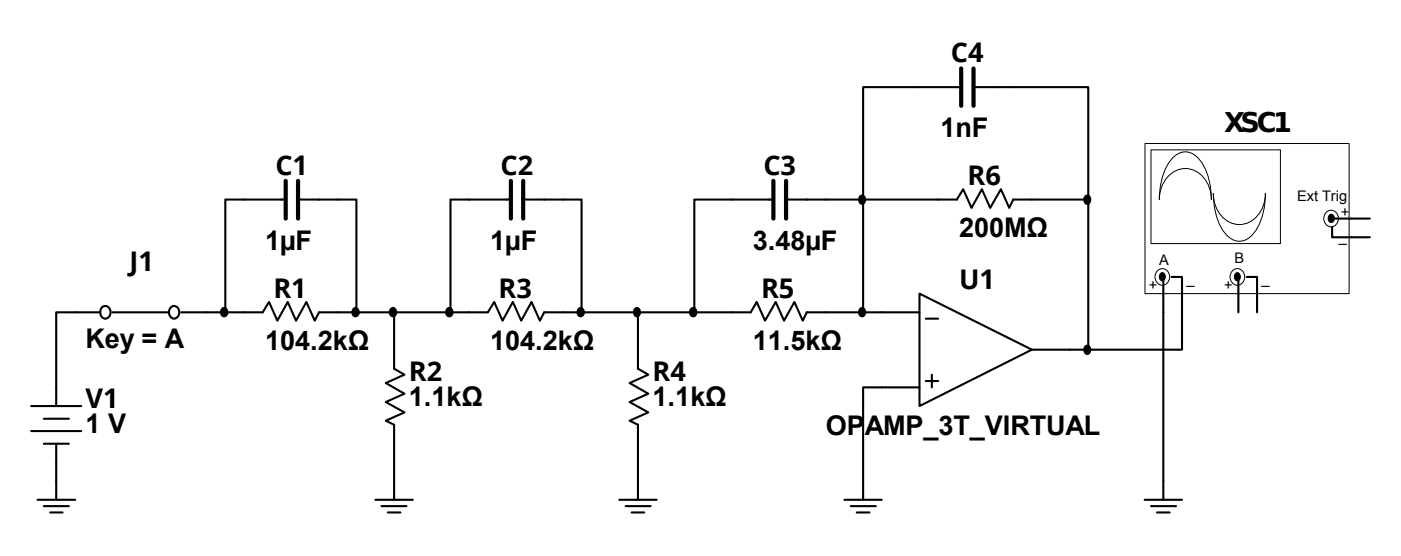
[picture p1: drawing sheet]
<svg xmlns="http://www.w3.org/2000/svg" width="178mm" height="71mm" viewBox="0 0 178 71" stroke-linecap="round" stroke-linejoin="round" font-family="sans-serif">
<g fill="none" stroke="#000" stroke-width=".26">
<path d="M122 11.1h-12.5v28.5M123.5 11.1h5.1M12.7 39.6h-5.6v11.9M12.9 39.1a.66 .66 0 0 1 .8-.2 .66 .66 0 0 1 .3 .7 .67 .67 0 0 1-.6 .8 .67 .67 0 0 1-.7-.8zM14.3 39.6h7.1M21.6 39.1a.65 .65 0 0 1 .8-.2 .65 .65 0 0 1 .4 .7 .67 .67 0 0 1-.7 .8 .67 .67 0 0 1-.7-.8zM23 39.6h10.3l.8-1.3 1.1 2.4 1.3-2.4 1.1 2.4 1.3-2.4 1 2.4 .6-1.1h21.4l.8-1.3 1.1 2.4 1.3-2.4 1 2.4 1.4-2.4 1 2.4 .6-1.1h26.2l.7-1.3 1.1 2.4 1.3-2.4 1.1 2.4 1.3-2.4 1.1 2.4 .5-1.1h14.3M28.2 39.2a.48 .48 0 0 1 .7 .4 .48 .48 0 0 1-.7 .5 .65 .65 0 0 1 0-.9zM36.3 25.3h-7.7v14.3M37.8 25.3h7.4v14.3M44.9 39.2a.48 .48 0 0 1 .6 .4 .48 .48 0 0 1-.6 .5 .65 .65 0 0 1 0-.9zM49.7 39.2l.2-.1a.56 .56 0 0 1 .4 .5 .56 .56 0 0 1-.4 .5 .54 .54 0 0 1-.5-.4 .54 .54 0 0 1 .3-.5z"/>
<path d="M50 39.6v7.2l1.3 .7-2.3 1.1 2.3 1.4-2.3 1 2.3 1.3-2.3 1.1 1 .5v9.5M56.8 39.2a.48 .48 0 0 1 .6 .4 .48 .48 0 0 1-.6 .5 .65 .65 0 0 1 0-.9zM64.8 25.3h-7.6v14.3M66.4 25.3h7.4v14.3M73.5 39.2a.48 .48 0 0 1 .6 .4 .48 .48 0 0 1-.6 .5 .65 .65 0 0 1 0-.9zM80.6 39.2l.2-.1a.56 .56 0 0 1 .4 .5 .56 .56 0 0 1-.4 .5 .56 .56 0 0 1-.4-.4 .56 .56 0 0 1 .2-.5zM81 39.6v7.2l1.3 .7-2.4 1.1 2.4 1.4-2.4 1 2.4 1.3-2.4 1.1 1.1 .5v9.5M87.8 39.2l.2-.1a.56 .56 0 0 1 .4 .5 .56 .56 0 0 1-.4 .5 .54 .54 0 0 1-.5-.4 .54 .54 0 0 1 .3-.5zM98.1 25.3h-10v14.3M99.8 25.3h21.6l.8-1.3 1.1 2.4 1.3-2.4 1.1 2.4 1.3-2.4 1.1 2.4 .5-1.1h2.4M109.2 24.9l.2-.1a.56 .56 0 0 1 .4 .5 .56 .56 0 0 1-.4 .6 .58 .58 0 0 1-.2-1zM109.2 39.2l.2-.1a.56 .56 0 0 1 .4 .5 .56 .56 0 0 1-.4 .5 .56 .56 0 0 1-.4-.4 .56 .56 0 0 1 .2-.5z"/>
<path d="M116.7 37.3l14.3 7.1-14.3 7.1zM4 51.5h6.3M4 54.7h6.3M5.6 53.1h3.1M5.6 56.3h3.1M7.1 56.3v7.1M116.7 49.2h-7.2v14.2M117.5 40.4h1.6M117.5 48.4h1.6M118.3 47.5v1.7M131 44.4h4.7M4.8 63.4h4.7"/>
<path d="M5.6 64.2h3.1M6.4 65h1.5M47.6 63.4h4.8M48.4 64.2h3.2M49.2 65h1.6M78.6 63.4h4.7M79.4 64.2h3.2M80.2 65h1.6M107.2 63.4h4.7M108 64.2h3.1M108.7 65h1.6M145.3 63.4h4.7"/>
<path d="M146.1 64.2h3.1M146.8 65h1.6M147.6 61.1v2.3"/>
</g>
<path d="M122 8.7v4.7M123.5 8.7v4.7M36.3 23v4.7M37.8 23v4.7M64.8 23v4.7M66.4 23v4.7M98.1 23v4.7M99.8 23v4.7" fill="none" stroke="#000" stroke-width=".53"/>
<g fill="#000">
<path d="M28.2 39.2a.48 .48 0 0 1 .7 .4 .48 .48 0 0 1-.7 .5 .65 .65 0 0 1 0-.9z" fill-rule="evenodd"/>
<path d="M44.9 39.2a.48 .48 0 0 1 .6 .4 .48 .48 0 0 1-.6 .5 .65 .65 0 0 1 0-.9z" fill-rule="evenodd"/>
<path d="M49.7 39.2l.2-.1a.56 .56 0 0 1 .4 .5 .56 .56 0 0 1-.4 .5 .54 .54 0 0 1-.5-.4 .54 .54 0 0 1 .3-.5z" fill-rule="evenodd"/>
<path d="M56.8 39.2a.48 .48 0 0 1 .6 .4 .48 .48 0 0 1-.6 .5 .65 .65 0 0 1 0-.9z" fill-rule="evenodd"/>
<path d="M73.5 39.2a.48 .48 0 0 1 .6 .4 .48 .48 0 0 1-.6 .5 .65 .65 0 0 1 0-.9z" fill-rule="evenodd"/>
<path d="M80.6 39.2l.2-.1a.56 .56 0 0 1 .4 .5 .56 .56 0 0 1-.4 .5 .56 .56 0 0 1-.4-.4 .56 .56 0 0 1 .2-.5z" fill-rule="evenodd"/>
<path d="M87.8 39.2l.2-.1a.56 .56 0 0 1 .4 .5 .56 .56 0 0 1-.4 .5 .54 .54 0 0 1-.5-.4 .54 .54 0 0 1 .3-.5z" fill-rule="evenodd"/>
<path d="M109.2 24.9l.2-.1a.56 .56 0 0 1 .4 .5 .56 .56 0 0 1-.4 .6 .58 .58 0 0 1-.2-1z" fill-rule="evenodd"/>
<path d="M109.2 39.2l.2-.1a.56 .56 0 0 1 .4 .5 .56 .56 0 0 1-.4 .5 .56 .56 0 0 1-.4-.4 .56 .56 0 0 1 .2-.5z" fill-rule="evenodd"/>
</g>
<path d="M145.4 18.3h25.8v19h-25.8z" fill="#fff"/>
<path d="M145.3 18.2h25.9v19.1h-25.9z" fill="none" stroke="#000" stroke-width=".13"/>
<path d="M146.1 19.1h16.4v11.8h-16.4z" fill="#fff"/>
<path d="M146.1 19h16.4v11.9h-16.4zM148.8 20.1a2.09 2.09 0 0 1 3.3 0 7.9 7.9 0 0 1 1.6 5.2 3.7 3.7 0 0 0-3.3-3.9 3.7 3.7 0 0 0-3.3 3.9 7.9 7.9 0 0 1 1.7-5.2zM154 24.6a3.7 3.7 0 0 0 3.3 3.9 3.7 3.7 0 0 0 3.3-3.9 7.9 7.9 0 0 1-1.6 5.2 2.09 2.09 0 0 1-3.4 0 7.9 7.9 0 0 1-1.6-5.2z" fill="none" stroke="#000" stroke-width=".13"/>
<path d="M156.4 34.4a.99 .99 0 0 1 1.4 .1 .99 .99 0 0 1-.1 1.4 .92 .92 0 0 1-1.1 .2 .92 .92 0 0 1-.5-1l.1-.4z" fill-rule="evenodd" fill="#fff"/>
<path d="M156.4 34.4a.99 .99 0 0 1 1.4 .1 .99 .99 0 0 1-.1 1.4 .92 .92 0 0 1-1.1 .2 .92 .92 0 0 1-.5-1l.1-.4z" fill="none" stroke="#000" stroke-width=".13"/>
<path d="M146.9 34.4a.99 .99 0 0 1 1.4 .1 .99 .99 0 0 1-.1 1.4 .92 .92 0 0 1-1.1 .2 .92 .92 0 0 1-.5-1l.1-.4z" fill-rule="evenodd" fill="#fff"/>
<path d="M146.9 34.4a.99 .99 0 0 1 1.4 .1 .99 .99 0 0 1-.1 1.4 .92 .92 0 0 1-1.1 .2 .92 .92 0 0 1-.5-1l.1-.4z" fill="none" stroke="#000" stroke-width=".13"/>
<path d="M168.3 27a.99 .99 0 0 1 1.4 .1 .99 .99 0 0 1-.1 1.4 .92 .92 0 0 1-1.1 .2 .92 .92 0 0 1-.5-1l.1-.4z" fill-rule="evenodd" fill="#fff"/>
<path d="M147.3 34.7l.2-.1a.56 .56 0 0 1 .4 .5 .56 .56 0 0 1-.4 .6 .57 .57 0 0 1-.2-1zM156.8 34.7l.2-.1a.56 .56 0 0 1 .4 .5 .56 .56 0 0 1-.4 .6 .57 .57 0 0 1-.2-1zM168.3 27a.99 .99 0 0 1 1.4 .1 .99 .99 0 0 1-.1 1.4 .92 .92 0 0 1-1.1 .2 .92 .92 0 0 1-.5-1l.1-.4zM168.7 27.3a.47 .47 0 0 1 .7 .4 .47 .47 0 0 1-.7 .5 .64 .64 0 0 1 0-.9z" fill="none" stroke="#000" stroke-width=".13"/>
<path d="M128.6 11.1h9.5v14.2M131 25.3h7.1M137.8 24.9l.2-.1a.56 .56 0 0 1 .4 .5 .56 .56 0 0 1-.4 .6 .58 .58 0 0 1-.2-1zM138.1 25.3v19.1M147.6 35.7v25.4M148.7 35.1h1.3v9.3h-11.9M157.2 35.1v4.5M158.2 35.1h1.3v4.5M169.1 28.8v1.3h4.7M169.4 27.7h4.4M135.7 44.4h2.4M137.8 43.9h.2a.56 .56 0 0 1 .4 .5 .56 .56 0 0 1-.4 .5 .58 .58 0 0 1-.2-1z" fill="none" stroke="#000" stroke-width=".26"/>
<g fill="#000">
<path d="M137.8 24.9l.2-.1a.56 .56 0 0 1 .4 .5 .56 .56 0 0 1-.4 .6 .58 .58 0 0 1-.2-1z" fill-rule="evenodd"/>
<path d="M147.3 34.7l.2-.1a.56 .56 0 0 1 .4 .5 .56 .56 0 0 1-.4 .6 .57 .57 0 0 1-.2-1z" fill-rule="evenodd"/>
<path d="M156.8 34.7l.2-.1a.56 .56 0 0 1 .4 .5 .56 .56 0 0 1-.4 .6 .57 .57 0 0 1-.2-1z" fill-rule="evenodd"/>
<path d="M168.7 27.3a.47 .47 0 0 1 .7 .4 .47 .47 0 0 1-.7 .5 .64 .64 0 0 1 0-.9z" fill-rule="evenodd"/>
<path d="M137.8 43.9h.2a.56 .56 0 0 1 .4 .5 .56 .56 0 0 1-.4 .5 .58 .58 0 0 1-.2-1z" fill-rule="evenodd"/>
</g>
<g font-size="3.4">
<text x="120.7" y="7.9">C4</text>
<text x="119.4" y="17.4">1nF</text>
<text x="155.3" y="16.8">XSC1</text>
<text x="34.9" y="22.1">C1</text>
<text x="63.5" y="22.1">C2</text>
<text x="96.9" y="22.1">C3</text>
<text x="122.8" y="23.5">R6</text>
<text x="16.4" y="34.3">J1</text>
<text x="33.6" y="31.7">1µF</text>
<text x="62.2" y="31.7">1µF</text>
<text x="95.5" y="31.7">3.48µF</text>
<text x="121.7" y="30.1">200MΩ</text>
<text x="34.7" y="37.8">R1</text>
<text x="63.3" y="37.8">R3</text>
<text x="96.6" y="37.8">R5</text>
<text x="121.7" y="36.7">U1</text>
<text x="10.9" y="44.2">Key = A</text>
<text x="33.6" y="44.4">104.2kΩ</text>
<text x="62.2" y="44.4">104.2kΩ</text>
<text x="95.5" y="44.4">11.5kΩ</text>
<text x="10.9" y="51.8">V1</text>
<text x="51.9" y="48.4">R2</text>
<text x="51.9" y="51.6">1.1kΩ</text>
<text x="82.8" y="48.4">R4</text>
<text x="82.8" y="51.6">1.1kΩ</text>
<text x="10.9" y="55">1 V</text>
<text x="104.8" y="55.3">OPAMP_3T_VIRTUAL</text>
</g>
<g font-size="1.9">
<text x="164.6" y="25.5">Ext Trig</text>
<text x="170.2" y="27.6">+</text>
<text x="147.1" y="33.7">A</text>
<text x="156.7" y="33.4">B</text>
<text x="169.9" y="30.7">_</text>
<text x="145.8" y="36.8">+</text>
<text x="150.6" y="36">_</text>
<text x="155.3" y="36.8">+</text>
<text x="160.1" y="36">_</text>
</g>
</svg>
